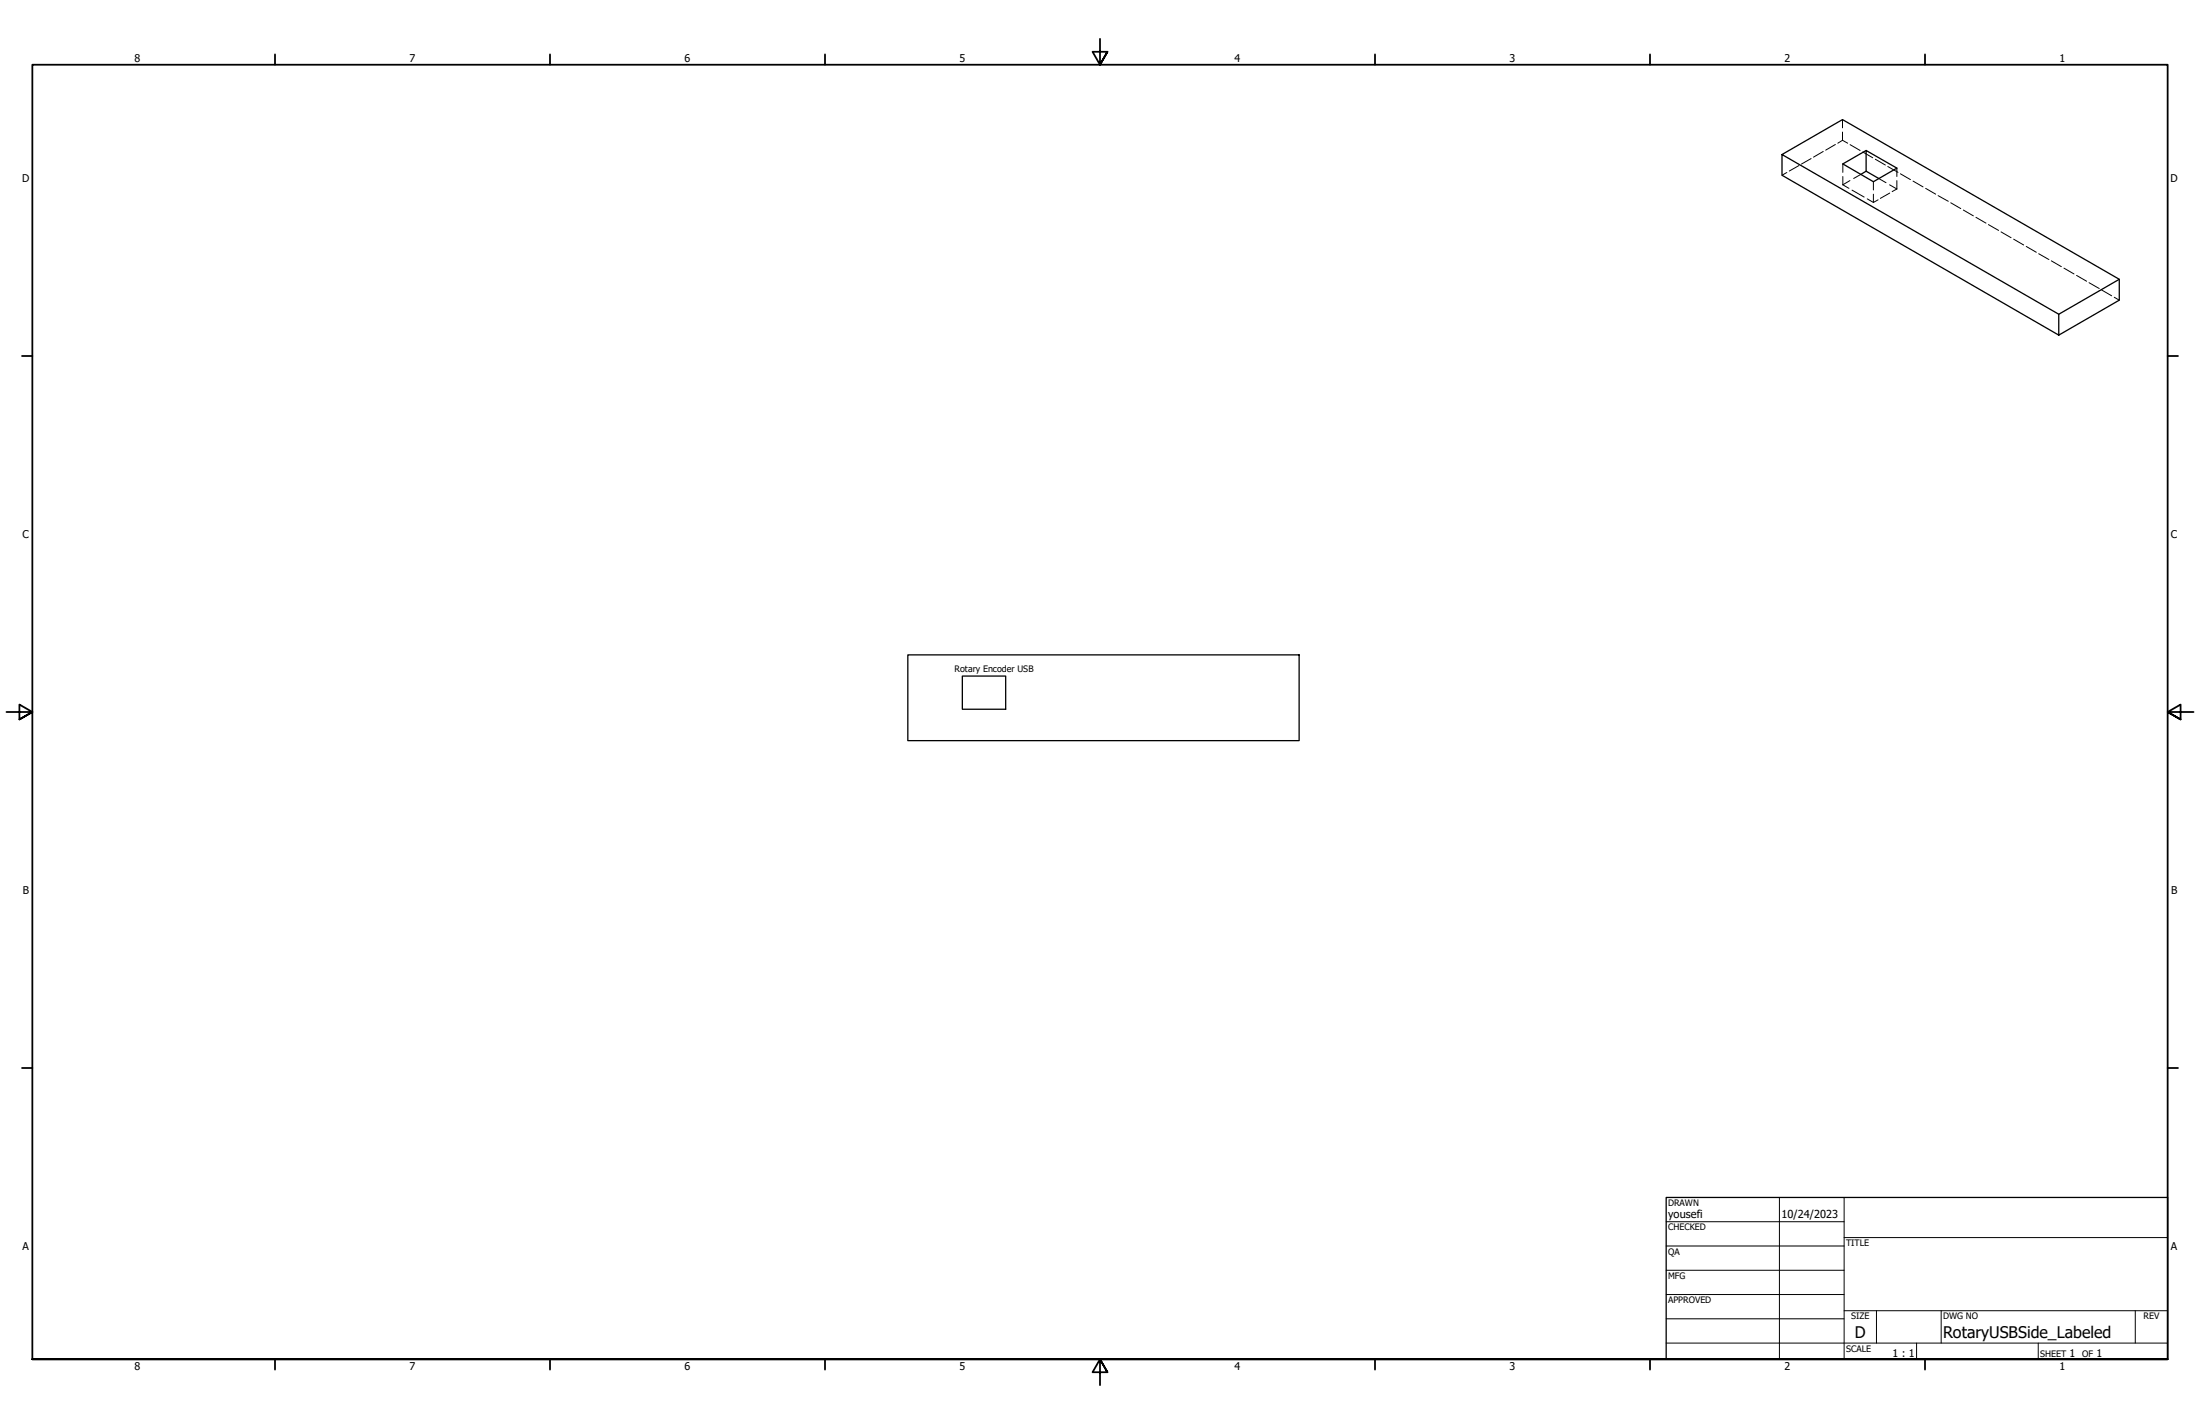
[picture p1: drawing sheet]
<svg xmlns="http://www.w3.org/2000/svg" width="864mm" height="559mm" viewBox="0 0 864 559" stroke-linecap="round" stroke-linejoin="round" font-family="sans-serif">
<!-- layer: Hidden (ANSI) -->
<g fill="none" stroke="#000" stroke-width=".39">
<path d="M715.7 59.4l-3.8 2.3M720.5 56.7l-3.8 2.2M723.3 55.1l-1.9 1.1M723.3 46.9v3.3M723.3 51.8v3.3M723.3 55.1l2 1.1M726.2 56.8l4 2.3M731.2 59.6l3.9 2.3M701.4 67.7l-1.9 1.1M706.2 65l-3.8 2.1M710.9 62.2l-3.8 2.2M723.4 64.3v3.3"/>
<path d="M723.4 69.3v3.2M723.4 72.5l2.4 1.4M726.2 70.9l-2.8 1.6M727 74.6l4.8 2.7M730.4 68.5l-2.8 1.5M733 78l2.4 1.4 1.8-1M735.4 71.3v3.2M735.4 76.2v3.2M736.2 62.5l3.9 2.3M737.5 70l2.8 1.7M741 65.3l4 2.3M741.7 72.5l2.9 1.7"/>
<path d="M741.8 75.8l-3.7 2.1M744.6 66v3.3M744.6 70.9v3.3M744.6 74.2l-1.8 1M746 68.2l3.9 2.3M751 71.1l3.9 2.2M755.9 73.9l3.9 2.3M760.8 76.8l4 2.2M765.7 79.6l4 2.3M770.7 82.4l3.9 2.3M775.7 85.3l3.9 2.3M780.5 88.1l4 2.3"/>
<path d="M785.5 91l3.9 2.3M790.4 93.9l4 2.2M795.4 96.7l3.9 2.3M800.3 99.6l4 2.3M805.2 102.4l4 2.2M810.2 105.2l3.9 2.3M815.1 108.1l4 2.3M820 110.9l4 2.3M825 113.8l3.9 2.3M829.9 116.6l2 1.2"/>
</g>
<!-- layer: Visible (ANSI) -->
<path d="M732.5 59.1l-9.1 5.2 12 7 9.2-5.3-12.1-6.9v8.1l5 2.8M699.5 60.6v8.2l108.7 62.7v-8.2l-108.7-62.7 23.8-13.7 108.6 62.7v8.2l-23.7 13.7M732.5 67.2l-2.1 1.3M831.9 109.6l-23.7 13.7M356.4 257h153.6v33.6h-153.6zM377.8 265.3h17v13h-17z" fill="none" stroke="#000" stroke-width=".51"/>
<!-- layer: Border (ANSI) -->
<g fill="none" stroke="#000" stroke-width=".7">
<path d="M431.8 15.2v10.2l-2.9-5.1h5.8l-2.9 5.1 2.9-5.1M107.9 21.3v4.1M215.9 21.3v4.1M323.8 21.3v4.1M539.8 21.3v4.1M647.7 21.3v4.1M755.6 21.3v4.1M8.6 139.7h4.1M850.9 139.7h4.1M2.5 279.4h10.2l-5.1-2.9v5.8l5.1-2.9-5.1 2.9M861.1 279.4h-10.2l5.1-2.9v5.8l-5.1-2.9 5.1 2.9M8.6 419.1h4.1"/>
<path d="M850.9 419.1h4.1M12.7 533.4v-508h838.2v508h-838.2h838.2M107.9 533.4v4.1M215.9 533.4v4.1M323.8 533.4v4.1M434.7 538.5l-2.9-5.1 2.9 5.1h-5.8l2.9-5.1v10.2M539.8 533.4v4.1M647.7 533.4v4.1M755.6 533.4v4.1"/>
</g>
<!-- layer: Title (ANSI) -->
<g fill="none" stroke="#000" stroke-width=".39">
<path d="M654 479.4h69.9M698.5 469.9v63.5M723.9 469.9v63.5M654 488.9h69.9M654 498.5h69.9M723.9 485.6h127M654 508h69.9M654 517.5h69.9M723.9 514.3h127M736.6 514.3v12.7M762 514.3v12.7M838.2 514.3v12.7"/>
<path d="M654 527h196.9M752.3 527v6.4M800.1 527v6.4"/>
</g>
<path d="M654 469.9h196.9v63.5h-196.9z" fill="none" stroke="#000" stroke-width=".51"/>
<g font-size="6.3">
<text x="728.1" y="524.9">D</text>
<text x="762.8" y="525">RotaryUSBSide_Labeled</text>
</g>
<g font-size="4.3">
<text x="654.8" y="477.8">yousefi</text>
<text x="699.3" y="478">10/24/2023</text>
</g>
<g font-size="4.2">
<text x="52.8" y="24.4">8</text>
<text x="160.8" y="24.4">7</text>
<text x="268.7" y="24.4">6</text>
<text x="376.7" y="24.4">5</text>
<text x="484.6" y="24.4">4</text>
<text x="592.6" y="24.4">3</text>
<text x="700.5" y="24.4">2</text>
<text x="808.5" y="24.4">1</text>
<text x="8.8" y="71.4">D</text>
<text x="852" y="71.4">D</text>
<text x="8.9" y="211.1">C</text>
<text x="852.2" y="211.1">C</text>
<text x="9" y="350.8">B</text>
<text x="852.2" y="350.8">B</text>
<text x="8.9" y="490.5">A</text>
<text x="852.2" y="490.5">A</text>
<text x="742.9" y="532.6">1 : 1</text>
<text x="812.4" y="532.6">1</text>
<text x="823" y="532.6">1</text>
<text x="52.8" y="537.5">8</text>
<text x="160.8" y="537.5">7</text>
<text x="268.7" y="537.5">6</text>
<text x="376.7" y="537.5">5</text>
<text x="484.6" y="537.5">4</text>
<text x="592.6" y="537.5">3</text>
<text x="700.5" y="537.5">2</text>
<text x="808.5" y="537.5">1</text>
</g>
<g font-size="3.5">
<text x="374.7" y="263.6">Rotary Encoder USB</text>
<text x="654.8" y="473.2">DRAWN</text>
<text x="654.8" y="482.8">CHECKED</text>
<text x="724.7" y="488.9">TITLE</text>
<text x="654.8" y="492.3">QA</text>
<text x="654.8" y="501.8">MFG</text>
<text x="654.8" y="511.4">APPROVED</text>
<text x="726.7" y="517.7">SIZE</text>
<text x="762.8" y="517.7">DWG NO</text>
<text x="841.4" y="517.7">REV</text>
<text x="724.7" y="530.4">SCALE</text>
<text x="800.9" y="532.6">SHEET</text>
<text x="817.4" y="532.6">OF</text>
</g>
</svg>
